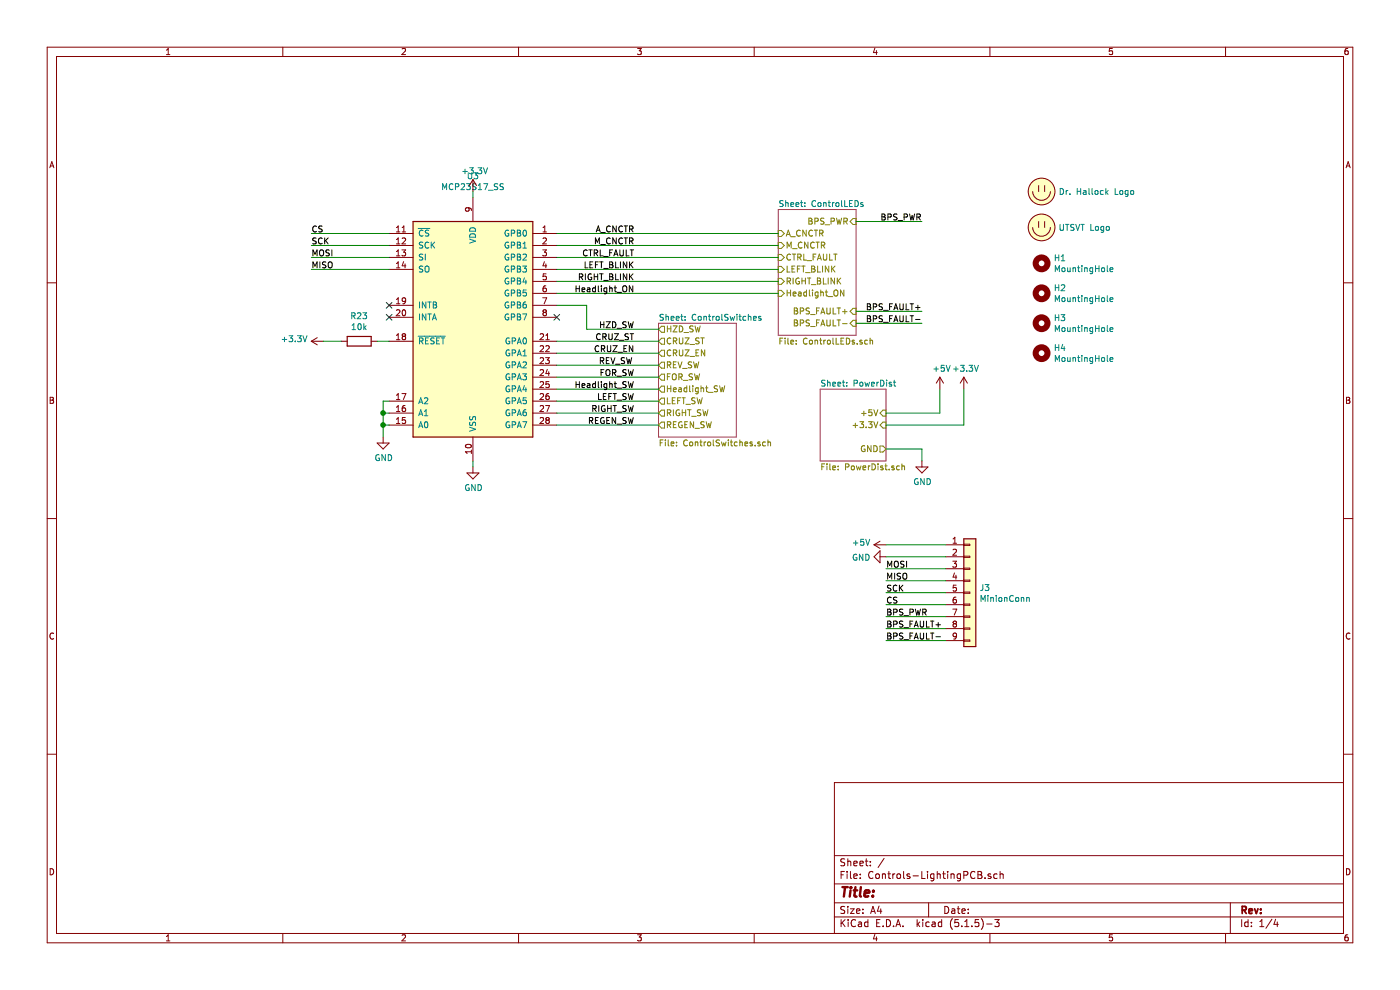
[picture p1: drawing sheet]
EESchema Schematic File Version 4
EELAYER 30 0
EELAYER END
$Descr A4 11693 8268
encoding utf-8
Sheet 1 4
Title ""
Date ""
Rev ""
Comp ""
Comment1 ""
Comment2 ""
Comment3 ""
Comment4 ""
$EndDescr
Text Label 5300 3450 2    50   ~ 0
RIGHT_SW
Text Label 5300 3350 2    50   ~ 0
LEFT_SW
Text Label 5300 3250 2    50   ~ 0
Headlight_SW
Text Label 5300 3150 2    50   ~ 0
FOR_SW
Text Label 5300 2750 2    50   ~ 0
HZD_SW
Text Label 5300 2950 2    50   ~ 0
CRUZ_EN
Text Label 5300 2850 2    50   ~ 0
CRUZ_ST
Text Label 5300 1950 2    50   ~ 0
A_CNCTR
Text Label 5300 2250 2    50   ~ 0
LEFT_BLINK
Text Label 5300 2350 2    50   ~ 0
RIGHT_BLINK
Text Label 5300 2150 2    50   ~ 0
CTRL_FAULT
Text Label 5300 2450 2    50   ~ 0
Headlight_ON
Text Label 5300 3550 2    50   ~ 0
REGEN_SW
Text Label 5300 2050 2    50   ~ 0
M_CNCTR
$Comp
L power:+3.3V #PWR?
U 1 1
P 3950 1600
AR Path="/5F78B6DA/5FDEB7CE" Ref="#PWR?"  Part="1" 
AR Path="/5FDEB7CE" Ref="#PWR018"  Part="1" 
F 0 "#PWR018" H 3950 1450 50  0001 C CNN
F 1 "+3.3V" H 3965 1773 50  0000 C CNN
F 2 "" H 3950 1600 50  0001 C CNN
F 3 "" H 3950 1600 50  0001 C CNN
	1    3950 1600
	1    0    0    -1  
$EndComp
$Comp
L power:GND #PWR?
U 1 1
P 3950 3900
AR Path="/5F78B6DA/5FDEB7D4" Ref="#PWR?"  Part="1" 
AR Path="/5FDEB7D4" Ref="#PWR019"  Part="1" 
F 0 "#PWR019" H 3950 3650 50  0001 C CNN
F 1 "GND" H 3955 3727 50  0000 C CNN
F 2 "" H 3950 3900 50  0001 C CNN
F 3 "" H 3950 3900 50  0001 C CNN
	1    3950 3900
	1    0    0    -1  
$EndComp
Wire Wire Line
	3950 1600 3950 1650
Wire Wire Line
	3950 3850 3950 3900
Wire Wire Line
	2600 1950 3250 1950
Wire Wire Line
	2600 2050 3250 2050
Wire Wire Line
	2600 2150 3250 2150
Wire Wire Line
	2600 2250 3250 2250
Text Label 2600 1950 0    50   ~ 0
CS
Text Label 2600 2050 0    50   ~ 0
SCK
Text Label 2600 2250 0    50   ~ 0
MISO
Text Label 2600 2150 0    50   ~ 0
MOSI
Wire Wire Line
	3250 3350 3200 3350
Wire Wire Line
	3200 3350 3200 3450
Wire Wire Line
	3200 3550 3250 3550
Wire Wire Line
	3250 3450 3200 3450
Connection ~ 3200 3450
Wire Wire Line
	3200 3450 3200 3550
Wire Wire Line
	3200 3550 3200 3650
Connection ~ 3200 3550
$Comp
L power:GND #PWR?
U 1 1
P 3200 3650
AR Path="/5F78B6DA/5FDEB7EC" Ref="#PWR?"  Part="1" 
AR Path="/5FDEB7EC" Ref="#PWR017"  Part="1" 
F 0 "#PWR017" H 3200 3400 50  0001 C CNN
F 1 "GND" H 3205 3477 50  0000 C CNN
F 2 "" H 3200 3650 50  0001 C CNN
F 3 "" H 3200 3650 50  0001 C CNN
	1    3200 3650
	1    0    0    -1  
$EndComp
$Comp
L power:+3.3V #PWR?
U 1 1
P 2700 2850
AR Path="/5F78B6DA/5FDEB7F2" Ref="#PWR?"  Part="1" 
AR Path="/5FDEB7F2" Ref="#PWR016"  Part="1" 
F 0 "#PWR016" H 2700 2700 50  0001 C CNN
F 1 "+3.3V" V 2715 2978 50  0000 L CNN
F 2 "" H 2700 2850 50  0001 C CNN
F 3 "" H 2700 2850 50  0001 C CNN
	1    2700 2850
	0    -1   -1   0   
$EndComp
Wire Wire Line
	3250 2850 3150 2850
NoConn ~ 3250 2550
NoConn ~ 3250 2650
Text Label 5000 3050 0    50   ~ 0
REV_SW
$Sheet
S 5500 2700 650  950 
U 5F78B3EB
F0 "ControlSwitches" 50
F1 "ControlSwitches.sch" 50
F2 "CRUZ_EN" O L 5500 2950 50 
F3 "HZD_SW" O L 5500 2750 50 
F4 "Headlight_SW" O L 5500 3250 50 
F5 "LEFT_SW" O L 5500 3350 50 
F6 "RIGHT_SW" O L 5500 3450 50 
F7 "REGEN_SW" O L 5500 3550 50 
F8 "CRUZ_ST" O L 5500 2850 50 
F9 "REV_SW" O L 5500 3050 50 
F10 "FOR_SW" O L 5500 3150 50 
$EndSheet
Wire Wire Line
	4650 3550 5500 3550
Wire Wire Line
	4650 3450 5500 3450
Wire Wire Line
	4650 3350 5500 3350
Wire Wire Line
	4650 3250 5500 3250
Wire Wire Line
	4650 3150 5500 3150
Wire Wire Line
	4650 3050 5500 3050
Wire Wire Line
	4650 2950 5500 2950
Wire Wire Line
	4650 2850 5500 2850
$Sheet
S 6500 1750 650  1050
U 5F7A71E1
F0 "ControlLEDs" 50
F1 "ControlLEDs.sch" 50
F2 "M_CNCTR" I L 6500 2050 50 
F3 "A_CNCTR" I L 6500 1950 50 
F4 "CTRL_FAULT" I L 6500 2150 50 
F5 "RIGHT_BLINK" I L 6500 2350 50 
F6 "Headlight_ON" I L 6500 2450 50 
F7 "LEFT_BLINK" I L 6500 2250 50 
F8 "BPS_PWR" I R 7150 1850 50 
F9 "BPS_FAULT-" I R 7150 2700 50 
F10 "BPS_FAULT+" I R 7150 2600 50 
$EndSheet
Wire Wire Line
	4650 2450 6500 2450
Wire Wire Line
	4650 2350 6500 2350
Wire Wire Line
	4650 2250 6500 2250
Wire Wire Line
	4650 1950 6500 1950
Wire Wire Line
	4650 2050 6500 2050
Wire Wire Line
	4650 2150 6500 2150
Text Label 7400 4950 0    50   ~ 0
SCK
Text Label 7400 5050 0    50   ~ 0
CS
Wire Wire Line
	7850 3450 7850 3250
Wire Wire Line
	7400 3450 7850 3450
Wire Wire Line
	8050 3550 8050 3250
Wire Wire Line
	7400 3550 8050 3550
Wire Wire Line
	7700 3750 7700 3850
Wire Wire Line
	7400 3750 7700 3750
$Comp
L power:+5V #PWR0112
U 1 1
P 7850 3250
F 0 "#PWR0112" H 7850 3100 50  0001 C CNN
F 1 "+5V" H 7865 3423 50  0000 C CNN
F 2 "" H 7850 3250 50  0001 C CNN
F 3 "" H 7850 3250 50  0001 C CNN
	1    7850 3250
	1    0    0    -1  
$EndComp
$Comp
L power:+3.3V #PWR0102
U 1 1
P 8050 3250
F 0 "#PWR0102" H 8050 3100 50  0001 C CNN
F 1 "+3.3V" H 8065 3423 50  0000 C CNN
F 2 "" H 8050 3250 50  0001 C CNN
F 3 "" H 8050 3250 50  0001 C CNN
	1    8050 3250
	1    0    0    -1  
$EndComp
Text Label 7700 1850 2    50   ~ 0
BPS_PWR
Wire Wire Line
	7150 1850 7700 1850
$Comp
L Mechanical:MountingHole H4
U 1 1
P 8700 2950
F 0 "H4" H 8800 2996 50  0000 L CNN
F 1 "MountingHole" H 8800 2905 50  0000 L CNN
F 2 "MountingHole:MountingHole_3mm" H 8700 2950 50  0001 C CNN
F 3 "~" H 8700 2950 50  0001 C CNN
	1    8700 2950
	1    0    0    -1  
$EndComp
$Comp
L Mechanical:MountingHole H3
U 1 1
P 8700 2700
F 0 "H3" H 8800 2746 50  0000 L CNN
F 1 "MountingHole" H 8800 2655 50  0000 L CNN
F 2 "MountingHole:MountingHole_3mm" H 8700 2700 50  0001 C CNN
F 3 "~" H 8700 2700 50  0001 C CNN
	1    8700 2700
	1    0    0    -1  
$EndComp
$Comp
L Mechanical:MountingHole H2
U 1 1
P 8700 2450
F 0 "H2" H 8800 2496 50  0000 L CNN
F 1 "MountingHole" H 8800 2405 50  0000 L CNN
F 2 "MountingHole:MountingHole_3mm" H 8700 2450 50  0001 C CNN
F 3 "~" H 8700 2450 50  0001 C CNN
	1    8700 2450
	1    0    0    -1  
$EndComp
$Comp
L Mechanical:MountingHole H1
U 1 1
P 8700 2200
F 0 "H1" H 8800 2246 50  0000 L CNN
F 1 "MountingHole" H 8800 2155 50  0000 L CNN
F 2 "MountingHole:MountingHole_3mm" H 8700 2200 50  0001 C CNN
F 3 "~" H 8700 2200 50  0001 C CNN
	1    8700 2200
	1    0    0    -1  
$EndComp
$Comp
L Controls-LightingPCB-rescue:Logo_Placeholder-utsvt-misc LOGO2
U 1 1
P 8700 1900
F 0 "LOGO2" H 8700 2050 50  0001 C CNN
F 1 "UTSVT Logo" H 8840 1900 50  0000 L CNN
F 2 "UTSVT_Special:UTSVT_Logo_Symbol" H 8700 1975 50  0001 C CNN
F 3 "" H 8700 1975 50  0001 C CNN
	1    8700 1900
	1    0    0    -1  
$EndComp
$Comp
L Controls-LightingPCB-rescue:Logo_Placeholder-utsvt-misc LOGO1
U 1 1
P 8700 1600
F 0 "LOGO1" H 8700 1750 50  0001 C CNN
F 1 "Dr. Hallock Logo" H 8840 1600 50  0000 L CNN
F 2 "UTSVT_Special:Hallock_Image_Small" H 8700 1675 50  0001 C CNN
F 3 "" H 8700 1675 50  0001 C CNN
	1    8700 1600
	1    0    0    -1  
$EndComp
Wire Wire Line
	4650 2550 4900 2550
Wire Wire Line
	4900 2550 4900 2750
Wire Wire Line
	4900 2750 5500 2750
NoConn ~ 4650 2650
Text Label 7700 2700 2    50   ~ 0
BPS_FAULT-
Text Label 7700 2600 2    50   ~ 0
BPS_FAULT+
Wire Wire Line
	7150 2600 7700 2600
Wire Wire Line
	7150 2700 7700 2700
$Comp
L Device:R R23
U 1 1
P 3000 2850
F 0 "R23" V 3207 2850 50  0000 C CNN
F 1 "10k" V 3116 2850 50  0000 C CNN
F 2 "Resistor_SMD:R_0805_2012Metric" V 2930 2850 50  0001 C CNN
F 3 "~" H 3000 2850 50  0001 C CNN
	1    3000 2850
	0    -1   -1   0   
$EndComp
Wire Wire Line
	2850 2850 2700 2850
$Comp
L Interface_Expansion:MCP23S17_SS U3
U 1 1
P 3950 2750
F 0 "U3" H 3950 4031 50  0000 C CNN
F 1 "MCP23S17_SS" H 3950 3940 50  0000 C CNN
F 2 "Package_SO:SSOP-28_5.3x10.2mm_P0.65mm" H 4150 1750 50  0001 L CNN
F 3 "http://ww1.microchip.com/downloads/en/DeviceDoc/20001952C.pdf" H 4150 1650 50  0001 L CNN
	1    3950 2750
	1    0    0    -1  
$EndComp
$Comp
L power:+5V #PWR0107
U 1 1
P 7400 4550
F 0 "#PWR0107" H 7400 4400 50  0001 C CNN
F 1 "+5V" V 7415 4678 50  0000 L CNN
F 2 "" H 7400 4550 50  0001 C CNN
F 3 "" H 7400 4550 50  0001 C CNN
	1    7400 4550
	0    -1   -1   0   
$EndComp
Text Label 7400 5350 0    50   ~ 0
BPS_FAULT-
Wire Wire Line
	7400 5350 7900 5350
Text Label 7400 5150 0    50   ~ 0
BPS_PWR
Wire Wire Line
	7400 4650 7900 4650
Wire Wire Line
	7400 4850 7900 4850
Wire Wire Line
	7400 4750 7900 4750
Wire Wire Line
	7400 4950 7900 4950
Wire Wire Line
	7400 5050 7900 5050
Wire Wire Line
	7400 4550 7900 4550
Text Label 7400 4750 0    50   ~ 0
MOSI
Text Label 7400 4850 0    50   ~ 0
MISO
Wire Wire Line
	7400 5150 7900 5150
$Sheet
S 6850 3250 550  600 
U 5FA72DEA
F0 "PowerDist" 50
F1 "PowerDist.sch" 50
F2 "GND" O R 7400 3750 50 
F3 "+5V" I R 7400 3450 50 
F4 "+3.3V" I R 7400 3550 50 
$EndSheet
$Comp
L power:GND #PWR01
U 1 1
P 7700 3850
F 0 "#PWR01" H 7700 3600 50  0001 C CNN
F 1 "GND" H 7705 3677 50  0000 C CNN
F 2 "" H 7700 3850 50  0001 C CNN
F 3 "" H 7700 3850 50  0001 C CNN
	1    7700 3850
	1    0    0    -1  
$EndComp
$Comp
L Connector_Generic:Conn_01x09 J3
U 1 1
P 8100 4950
F 0 "J3" H 8180 4992 50  0000 L CNN
F 1 "MinionConn" H 8180 4901 50  0000 L CNN
F 2 "Connector_Molex:Molex_Micro-Fit_3.0_43650-0900_1x09_P3.00mm_Horizontal" H 8100 4950 50  0001 C CNN
F 3 "~" H 8100 4950 50  0001 C CNN
	1    8100 4950
	1    0    0    -1  
$EndComp
Wire Wire Line
	7400 5250 7900 5250
Text Label 7400 5250 0    50   ~ 0
BPS_FAULT+
$Comp
L power:GND #PWR0108
U 1 1
P 7400 4650
F 0 "#PWR0108" H 7400 4400 50  0001 C CNN
F 1 "GND" V 7405 4522 50  0000 R CNN
F 2 "" H 7400 4650 50  0001 C CNN
F 3 "" H 7400 4650 50  0001 C CNN
	1    7400 4650
	0    1    1    0   
$EndComp
$EndSCHEMATC
